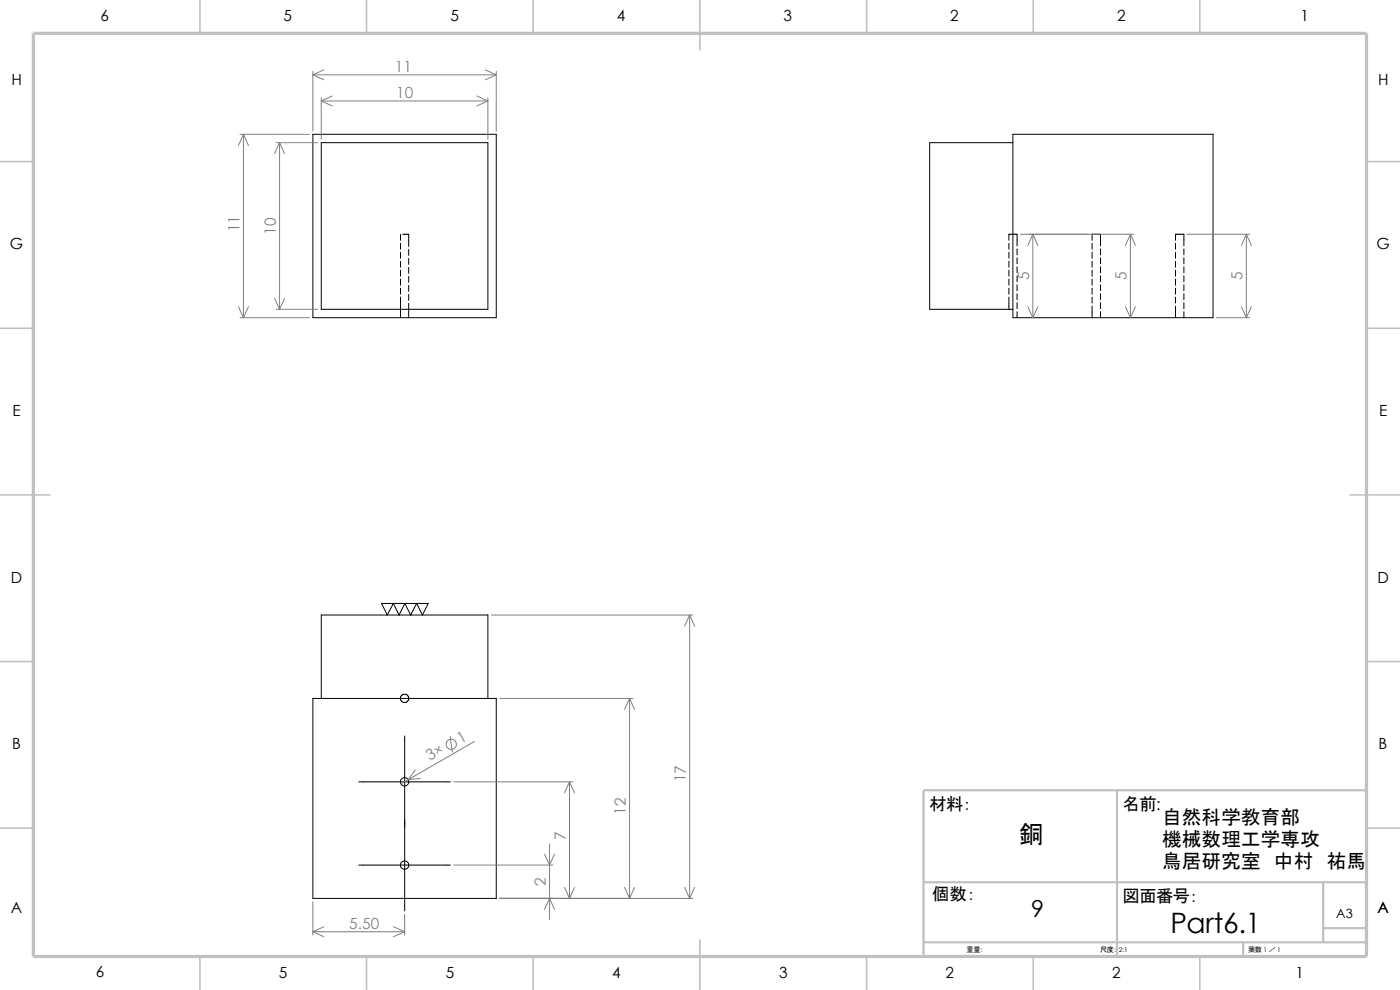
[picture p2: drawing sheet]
<svg xmlns="http://www.w3.org/2000/svg" width="297mm" height="210mm" viewBox="0 0 297 210" stroke-linecap="round" stroke-linejoin="round" font-family="sans-serif">
<g fill="none" stroke="#c0c0c0" stroke-width=".34">
<path d="M42.4 0v7.1M77.8 0v7.1M113.1 0v7.1M148.5 0v10.6M183.9 0v7.1M219.2 0v7.1M254.6 0v7.1M0 34.3h7.1M289.9 34.3h7.1M0 69.6h7.1M289.9 69.6h7.1M0 105h10.6"/>
<path d="M286.4 105h10.6M0 140.3h7.1M289.9 140.3h7.1M0 175.7h7.1M289.9 175.7h7.1M148.5 199.4v10.6M42.4 202.9v7.1M77.8 202.9v7.1M113.1 202.9v7.1M183.9 202.9v7.1M219.2 202.9v7.1M254.6 202.9v7.1"/>
</g>
<path d="M237 167.6v35.3M289.9 167.6h-94v35.3M195.9 199.9h94M195.9 187.2h94M263.7 199.9v3M280.7 187.2v12.7M280.7 196.9h9.2" fill="none" stroke="#c0c0c0" stroke-width=".47"/>
<path d="M7.1 7.1h282.8v195.8h-282.8z" fill="none" stroke="#c0c0c0" stroke-width=".68" stroke-linecap="butt"/>
<g fill="none" stroke="#000" stroke-width=".21">
<path d="M68.2 30.3h35.3v35.3h-35.3zM214.9 30.3h-17.7v35.3h17.7M214.9 28.5h42.4v38.9h-42.4zM85 49.7v1.3M85 51.6v1.3M85 53.5v1.3M85 55.4v1.3M85 57.3v1.3M85 59.2v1.3M85.4 49.7h1.3v2.6M86.7 52.9v1.3M86.7 54.8v1.3"/>
<path d="M86.7 56.7v1.3M86.7 58.6v1.3M214 51v-1.3h1.8v2.5M214 51.6v1.3M214 53.5v1.3M214 55.4v1.3M214 57.3v1.3M214 59.2v1.3M215.8 52.8v1.3M215.8 54.7v1.3M215.8 56.6v1.3M215.8 58.5v1.3"/>
<path d="M231.7 51v-1.3h1.8v2.5M231.7 51.6v1.3M231.7 53.5v1.3M231.7 55.4v1.3M231.7 57.3v1.3M231.7 59.2v1.3M233.5 52.8v1.3M233.5 54.7v1.3M233.5 56.6v1.3M233.5 58.5v1.3M249.4 51v-1.3h1.8v2.5M249.4 51.6v1.3"/>
<path d="M249.4 53.5v1.3M249.4 55.4v1.3M249.4 57.3v1.3M249.4 59.2v1.3M251.2 52.8v1.3M251.2 54.7v1.3M251.2 56.6v1.3M251.2 58.5v1.3M85 61.1v1.3M85 63v4.4M85 67.4h-18.6v-38.9h38.9v38.9h-18.6M85 67.4h1.7"/>
<path d="M86.7 60.5v1.3M86.7 62.4v1.3M86.7 64.3v3.1M214 61.1v1.3M214 63v2.6M215.8 60.4v1.3M215.8 62.3v1.3M215.8 64.2v1.3M215.8 66.1v1.3M231.7 61.1v1.3M231.7 63v1.3M231.7 64.9v2.5"/>
<path d="M233.5 60.4v1.3M233.5 62.3v1.3M233.5 64.2v1.3M233.5 66.1v1.3M249.4 61.1v1.3M249.4 63v1.3M249.4 64.9v2.5M251.2 60.4v1.3M251.2 62.3v1.3M251.2 64.2v1.3M251.2 66.1v1.3M80.9 128h9.9l-1.2 2.5-1.2-2.5-1.3 2.5-1.2-2.5-1.2 2.5-1.3-2.5-1.2 2.5z"/>
<path d="M66.4 148.2h38.9v42.4h-38.9zM68.2 148.2v-17.7h35.3v17.7M85.9 156.1v37.2M76.1 165.9h19.4M76.1 183.5h19.4"/>
<circle cx="85.8" cy="148.2" r=".88"/>
<circle cx="85.8" cy="165.9" r=".88"/>
<circle cx="85.8" cy="183.5" r=".88"/>
</g>
<g fill="none" stroke="#808080" stroke-width=".21">
<path d="M66.4 15.9l2.3 1M66.4 15.9h38.9M66.4 15.2v12.6M68.7 14.8l-2.3 1.1M103 14.8l2.3 1.1M105.3 15.9l-2.3 1M105.3 15.2v12.6M50.9 28.5h14.8M51.6 28.5v38.9M51.6 28.5l1.1 2.4M51.6 28.5l-1 2.4M58.6 30.3h8.8"/>
<path d="M59.3 30.3v35.3M59.3 30.3l1.1 2.3M59.3 30.3l-1 2.3M68.2 21.4l2.3 1.1M68.2 21.4h35.3M68.2 20.7v8.8M70.5 20.4l-2.3 1M101.2 20.4l2.3 1M103.5 21.4l-2.3 1.1M103.5 20.7v8.8M216.5 49.7h24M219.1 49.7l-1 2.4"/>
<path d="M219.1 49.7l1.1 2.4M219.1 49.7v17.7M239.8 49.7v17.7M239.8 49.7l1.1 2.4M239.8 49.7l-1 2.4M251.8 49.7h13.3M264.4 49.7v17.7M264.4 49.7l1.1 2.4M264.4 49.7l-1 2.4M50.6 65.1l1 2.3M50.9 67.4h14.8M52.7 65.1l-1.1 2.3"/>
<path d="M58.3 63.3l1 2.3M58.6 65.6h8.8M60.4 63.3l-1.1 2.3M218.1 65.1l1 2.3M220.2 65.1l-1.1 2.3M238.8 65.1l1 2.3M240.9 65.1l-1.1 2.3M258 67.4h7.1M263.4 65.1l1 2.3M265.5 65.1l-1.1 2.3M104.2 130.5h42.8M146.3 130.5l-1.1 2.3"/>
<path d="M146.3 130.5l1.1 2.3M146.3 130.5v60.1M95.5 156.2l.5 3.4M100.6 157.3l-14 8.1M106 148.2h28.3M133.6 148.2l-1.1 2.3M133.6 148.2l1 2.3M133.6 148.2v42.4M86.6 165.4l-1.6 .9M88.1 163.3l-1.5 2.1M89.2 165.1l-2.6 .3M96.3 165.9h25.2"/>
<path d="M116.6 179v16.1M120.8 165.9v24.7M120.8 165.9l-1 2.3M120.8 165.9l1.1 2.3M66.4 191.3v7.1M66.4 197.7l2.3 1M66.4 197.7h19.5M68.7 196.6l-2.3 1.1M83.5 196.6l2.4 1.1M85.9 197.7l-2.4 1M85.9 194v4.4M96.3 183.5h21"/>
<path d="M106 190.6h41M115.5 181.2l1.1 2.3 1-2.3M115.5 192.9l1.1-2.3 1 2.3M119.8 188.3l1 2.3M121.9 188.3l-1.1 2.3M132.5 188.3l1.1 2.3M134.6 188.3l-1 2.3M145.2 188.3l1.1 2.3M147.4 188.3l-1.1 2.3"/>
<circle cx="95.7" cy="157.9" r="1.1"/>
</g>
<text font-size="6" x="248.3" y="197.9">Part6.1</text>
<text font-size="5.2" x="216.2" y="178.8">銅</text>
<text font-size="5" x="218.7" y="194.5">9</text>
<g font-size="4.1">
<text x="246.5" y="174.8">自然科学教育部</text>
<text x="246.5" y="179.5">機械数理工学専攻</text>
<text x="246.5" y="184.1">鳥居研究室　中村　祐馬</text>
</g>
<g font-size="3.7">
<text x="197.2" y="171.7">材料：</text>
<text x="238.2" y="171.7">名前:</text>
<text x="197.8" y="190.8">個数：</text>
<text x="238.2" y="191.3">図面番号：</text>
</g>
<g font-size="3.3">
<text x="21.3" y="4.4">6</text>
<text x="60.2" y="4.4">5</text>
<text x="95.5" y="4.4">5</text>
<text x="130.9" y="4.4">4</text>
<text x="166.2" y="4.4">3</text>
<text x="201.6" y="4.4">2</text>
<text x="237" y="4.4">2</text>
<text x="275.9" y="4.4">1</text>
<text x="2.4" y="18">H</text>
<text x="292.4" y="18">H</text>
<text x="2.1" y="52.9">G</text>
<text x="292" y="52.9">G</text>
<text x="2.6" y="88.2">E</text>
<text x="292.6" y="88.2">E</text>
<text x="2.3" y="123.6">D</text>
<text x="292.2" y="123.6">D</text>
<text x="2.6" y="159">B</text>
<text x="292.5" y="159">B</text>
<text x="2.3" y="193.8">A</text>
<text x="292.2" y="193.8">A</text>
<text x="20.3" y="207.3">6</text>
<text x="59.2" y="207.4">5</text>
<text x="94.6" y="207.4">5</text>
<text x="129.9" y="207.4">4</text>
<text x="165.3" y="207.4">3</text>
<text x="200.6" y="207.4">2</text>
<text x="236" y="207.4">2</text>
<text x="274.9" y="207.4">1</text>
</g>
<g font-size="3.3" fill="#808080">
<text x="83.8" y="15.2">11</text>
<text x="84" y="20.7">10</text>
<text x="50.8" y="49.3" transform="rotate(-90 50.8 49.3)">11</text>
<text x="58.5" y="49.8" transform="rotate(-90 58.5 49.8)">10</text>
<text x="218.3" y="59.3" transform="rotate(-90 218.3 59.3)">5</text>
<text x="239" y="59.3" transform="rotate(-90 239 59.3)">5</text>
<text x="263.6" y="59.4" transform="rotate(-90 263.6 59.4)">5</text>
<text x="91.2" y="161.5" transform="rotate(-30 91.2 161.5)">3×</text>
<text x="97.7" y="157.7" transform="rotate(-30 97.7 157.7)">1</text>
<text x="145.5" y="165.9" transform="rotate(-90 145.5 165.9)">17</text>
<text x="132.8" y="172.9" transform="rotate(-90 132.8 172.9)">12</text>
<text x="120" y="178.1" transform="rotate(-90 120 178.1)">7</text>
<text x="115.8" y="188" transform="rotate(-90 115.8 188)">2</text>
<text x="74.1" y="197">5.50</text>
</g>
<text font-size="2.7" x="283.5" y="194.8">A3</text>
<g font-size="1.5">
<text x="205.1" y="201.9">重量：</text>
<text x="233.4" y="201.9">尺度：</text>
<text x="264.8" y="201.9">葉数 1 ／ 1</text>
</g>
<text font-size="1.4" x="237.4" y="202">2:1</text>
</svg>
